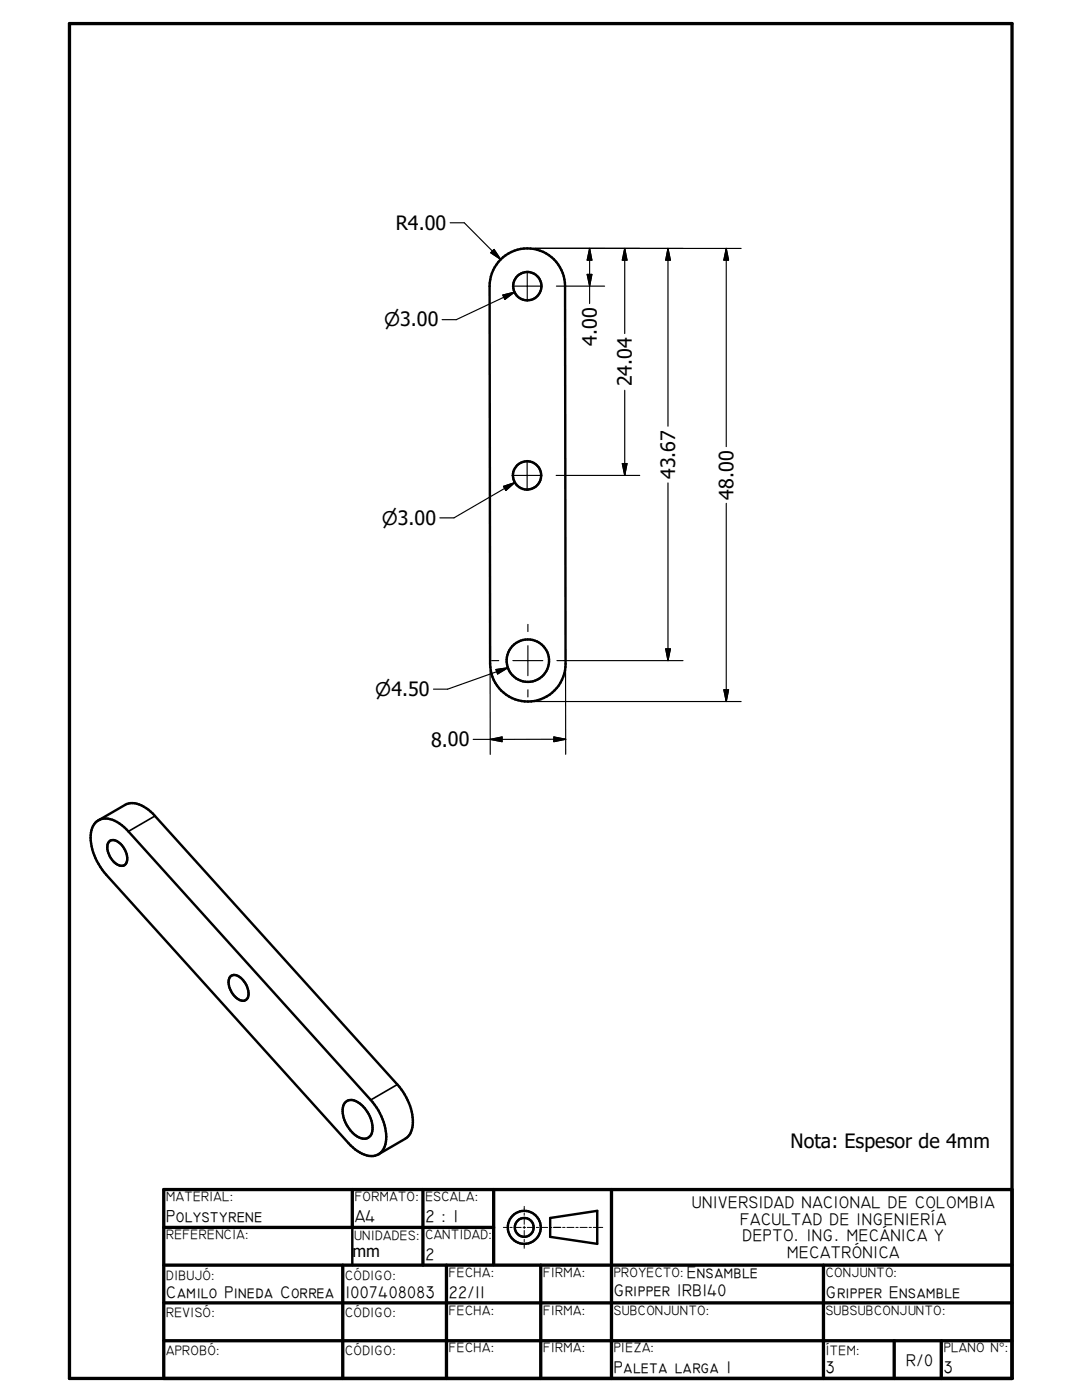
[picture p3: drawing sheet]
<svg xmlns="http://www.w3.org/2000/svg" width="216mm" height="279mm" viewBox="0 0 216 279" stroke-linecap="round" stroke-linejoin="round" font-family="sans-serif">
<g fill="none" stroke="#000" stroke-width=".48">
<path d="M99.9 51.8a7.5 7.5 0 0 1 8.2-1.6 7.5 7.5 0 0 1 4.6 6.9l.2 75.4a7.5 7.5 0 0 1-7.6 7.5 7.5 7.5 0 0 1-7.5-7.5l-.1-75.4a7.5 7.5 0 0 1 2.2-5.3zM19 164.2a3.3 3.3 0 0 1 4.4-.2l1.4 1.1 .8 .8 48.4 53.6a10.7 10.7 0 0 1 2.9 8.9 3 3 0 0 1-4.6 1.9l-1.4-.9-1.4-1.3-48.3-53.6a10.7 10.7 0 0 1-2.9-8.8l.3-.8zM19.7 163.7l5.3-3.1a3.9 3.9 0 0 1 4.1 .7l1.4 1.1 48.8 54a10.6 10.6 0 0 1 2.9 9l-.3 .8-.8 .9-5.6 3.3M21.8 167.9a1.88 1.88 0 0 1 2.5 .8 3.3 3.3 0 0 1 .8 3.8 1.69 1.69 0 0 1-2.5-.6 3.5 3.5 0 0 1-.9-3.8zM46 194.8a1.85 1.85 0 0 1 2.5 .9 3.3 3.3 0 0 1 .8 3.7 1.72 1.72 0 0 1-2.5-.6 3.5 3.5 0 0 1-.9-3.8zM69 219.9a2.1 2.1 0 0 1 2.8 .3 5.9 5.9 0 0 1 2.3 6.2 1.82 1.82 0 0 1-2.8 .4 6.2 6.2 0 0 1-2.8-6.1zM70.3 244.9v7.6M109.8 243.1l9.4-1.4v6.5l-9.4-1.4z"/>
<circle cx="105.2" cy="57.1" r="2.82"/>
<circle cx="105.2" cy="94.9" r="2.82"/>
<circle cx="105.3" cy="131.9" r="4.2"/>
<circle cx="104.6" cy="245" r="1.87"/>
<circle cx="104.6" cy="244.9" r="3.3"/>
</g>
<path d="M30.9 162.8l-5.3 3.1M79.3 216.4l-5.3 3.1" fill="none" stroke="#000" stroke-width=".33"/>
<g fill="none" stroke="#000" stroke-width=".66">
<path d="M13.9 4.7h188v270.4h-188zM70.3 237.4v7.5M84.4 237.4v15.1M98.5 237.4v15M122 237.4v37.7M201.9 237.4h-169.2v37.7M32.7 252.5h169.2M32.7 245h65.8M68.4 252.5v22.6M89.1 252.5v22.6M107.9 252.5v22.6M164.3 252.5v22.6"/>
<path d="M32.7 260h169.2M32.7 267.6h169.2M178.4 267.6v7.5M187.8 267.6v7.5"/>
</g>
<g fill="none" stroke="#000" stroke-width=".2">
<path d="M100.4 245h1M101.7 245h.5M102.6 245h1.4M104.4 245h.5M104.6 240.8v.9M104.6 242.1v.4M104.6 242.9v1.4M104.6 244.7v.5M104.6 245.6v1.4M104.6 247.3v.5M104.6 248.2v.9M105.2 245h1.4"/>
<path d="M107 245h.5M107.8 245h1.5M109.7 245h.4M110.5 245h1.4M112.3 245h.4M113.1 245h1.4M114.9 245h.5M115.7 245h1.5M117.5 245h.5M118.4 245h1.9"/>
</g>
<g fill="none" stroke="#000" stroke-width=".23">
<path d="M89.8 44.5h2.8l7.3 7.3M98.6 49.8l1.3 2-2-1.4zM100.3 58.9l2.4-.6-2 1.5zM102.2 57.1h6M102.7 58.3l-11.7 5.5h-2.8M105.2 54.1v6M106.7 49.6h41.2M111 57.1h9.6M117.2 54.8h.9l-.5 2.3zM117.6 49.6v11M117.6 49.6l.5 2.3h-.9zM124.7 49.6l.4 2.3h-.9z"/>
<path d="M124.7 49.6v17M133.3 49.6l.5 2.3h-1zM133.3 49.6v35.5M144.9 49.6l.5 2.3h-1zM144.9 49.6v39.5M124.7 77.9v17M100.5 97.1l2.2-.8-1.8 1.6zM102.2 94.9h6M102.7 96.3l-12.1 7.1h-2.8M105.2 91.9v6M111 94.9h16.7M124.2 92.5h.9l-.4 2.4z"/>
<path d="M133.3 96.4v35.4M144.9 100.5v39.5M97.8 134v16.6M98.1 131.8h1.4M99 133.6l2.3-.3-2 1.2zM101.3 133.3l-12 4.2h-2.8M102.3 131.8h6M105.3 124.6v1.4M105.3 128.9v5.9M105.3 137.7v1.4M111.1 131.8h25.2M112.9 134v16.5"/>
<path d="M132.8 129.5h1l-.5 2.3zM144.4 137.7h1l-.5 2.3zM97.8 147.6l2.4-.5v.9zM106.8 140h41.1M110.5 147.1l2.4 .4-2.4 .5zM112.9 147.5l-18.5 .1M110.5 245h1.4"/>
</g>
<g fill="#000" stroke="#000" stroke-width=".23">
<path d="M98.6 49.8l1.3 2-2-1.4zM100.3 58.9l2.4-.6-2 1.5zM117.2 54.8h.9l-.5 2.3zM117.6 49.6l.5 2.3h-.9zM124.7 49.6l.4 2.3h-.9zM133.3 49.6l.5 2.3h-1zM144.9 49.6l.5 2.3h-1zM100.5 97.1l2.2-.8-1.8 1.6zM124.2 92.5h.9l-.4 2.4zM99 133.6l2.3-.3-2 1.2zM132.8 129.5h1l-.5 2.3zM144.4 137.7h1l-.5 2.3z"/>
<path d="M97.8 147.6l2.4-.5v.9zM110.5 147.1l2.4 .4-2.4 .5z"/>
</g>
<g font-size="3.9">
<text x="79" y="45.9">R4.00</text>
<text x="119.1" y="69" transform="rotate(-90 119.1 69)">4.00</text>
<text x="126.1" y="77.1" transform="rotate(-90 126.1 77.1)">24.04</text>
<text x="134.7" y="95.6" transform="rotate(-90 134.7 95.6)">43.67</text>
<text x="146.3" y="99.7" transform="rotate(-90 146.3 99.7)">48.00</text>
<text x="86" y="149">8.00</text>
<text x="157.7" y="229.2">Nota: Espesor de 4mm</text>
</g>
<g font-size="3.8">
<text x="76.7" y="65.2">n3.00</text>
<text x="76.2" y="104.7">n3.00</text>
<text x="74.9" y="138.9">n4.50</text>
</g>
<g font-size="3.5">
<text x="33.1" y="244">Polystyrene</text>
<text x="70.8" y="244">A4</text>
<text x="84.9" y="244">2 : 1</text>
</g>
<g font-size="3.4">
<text x="138" y="241">UNIVERSIDAD NACIONAL DE COLOMBIA</text>
<text x="147.7" y="244.4">FACULTAD DE INGENIERÍA</text>
<text x="84.9" y="251.5">2</text>
<text x="148.2" y="247.7">DEPTO. ING. MECÁNICA Y</text>
<text x="157.1" y="251.1">MECATRÓNICA</text>
<text x="137" y="255">Ensamble</text>
<text x="33.1" y="259">Camilo Pineda Correa</text>
<text x="68.9" y="259">1007408083</text>
<text x="89.6" y="259">22/11</text>
<text x="122.5" y="258.6">Gripper IRB140</text>
<text x="164.8" y="259">Gripper Ensamble</text>
<text x="122.5" y="274.1">Paleta larga 1</text>
<text x="164.8" y="274.1">3</text>
<text x="180.8" y="272.5">R/0</text>
<text x="188.3" y="274.1">3</text>
</g>
<text font-size="3.3" x="70.3" y="250.8">mm</text>
<g font-size="2.7">
<text x="33.1" y="239.7">MATERIAL:</text>
<text x="70.8" y="239.7">FORMATO:</text>
<text x="84.9" y="239.7">ESCALA:</text>
<text x="33.1" y="247.3">REFERENCIA:</text>
<text x="70.7" y="247.4">UNIDADES:</text>
<text x="84.9" y="247.3">CANTIDAD:</text>
<text x="33.1" y="255.4">DIBUJÓ:</text>
<text x="68.9" y="255.4">CÓDIGO:</text>
<text x="89.6" y="254.8">FECHA:</text>
<text x="108.4" y="254.8">FIRMA:</text>
<text x="122.5" y="254.8">PROYECTO:</text>
<text x="164.8" y="254.8">CONJUNTO:</text>
<text x="33.1" y="262.9">REVISÓ:</text>
<text x="68.9" y="262.9">CÓDIGO:</text>
<text x="89.6" y="262.3">FECHA:</text>
<text x="108.4" y="262.3">FIRMA:</text>
<text x="122.5" y="262.4">SUBCONJUNTO:</text>
<text x="164.8" y="262.4">SUBSUBCONJUNTO:</text>
<text x="89.6" y="269.9">FECHA:</text>
<text x="108.4" y="269.9">FIRMA:</text>
<text x="122.5" y="269.9">PIEZA:</text>
<text x="188.3" y="269.9">PLANO N°:</text>
<text x="33.1" y="270.5">APROBÓ:</text>
<text x="68.9" y="270.5">CÓDIGO:</text>
<text x="164.8" y="270.5">ÍTEM:</text>
</g>
</svg>
